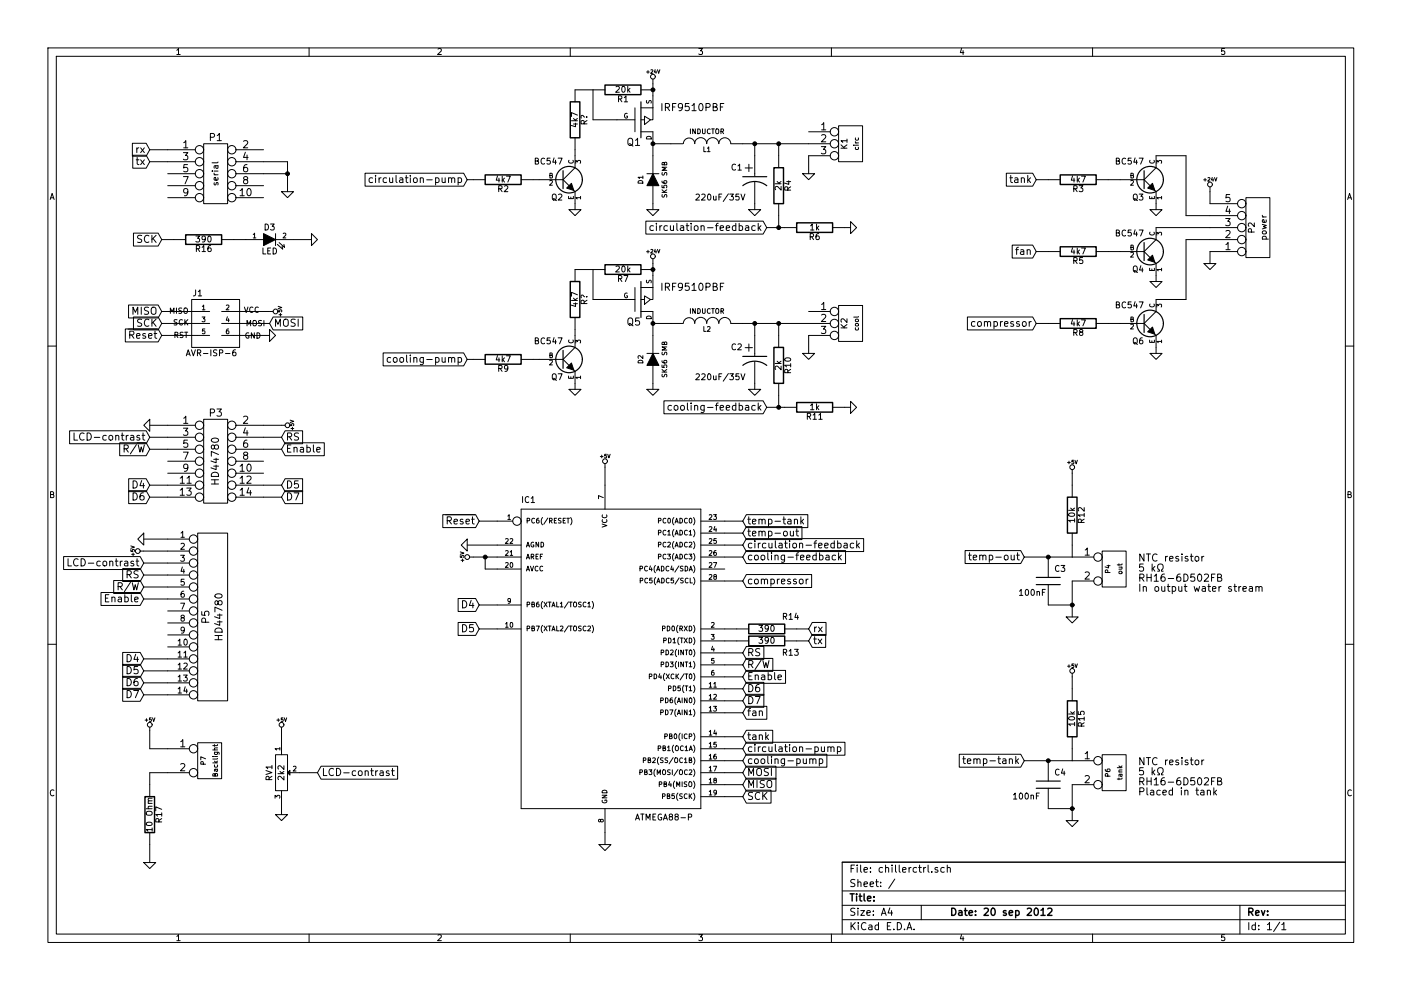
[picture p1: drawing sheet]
EESchema Schematic File Version 2  date 2012-09-20T20:00:10 CEST
LIBS:power
LIBS:device
LIBS:transistors
LIBS:conn
LIBS:linear
LIBS:regul
LIBS:74xx
LIBS:cmos4000
LIBS:adc-dac
LIBS:memory
LIBS:xilinx
LIBS:special
LIBS:microcontrollers
LIBS:dsp
LIBS:microchip
LIBS:analog_switches
LIBS:motorola
LIBS:texas
LIBS:intel
LIBS:audio
LIBS:interface
LIBS:digital-audio
LIBS:philips
LIBS:display
LIBS:cypress
LIBS:siliconi
LIBS:opto
LIBS:atmel
LIBS:contrib
LIBS:valves
EELAYER 25  0
EELAYER END
$Descr A4 11700 8267
encoding utf-8
Sheet 1 1
Title ""
Date "20 sep 2012"
Rev ""
Comp ""
Comment1 ""
Comment2 ""
Comment3 ""
Comment4 ""
$EndDescr
Wire Wire Line
	4800 1250 4800 1300
Wire Wire Line
	4800 750  4950 750 
Wire Wire Line
	4800 2250 4950 2250
Wire Wire Line
	7100 3400 7050 3400
Wire Wire Line
	2250 2800 1950 2800
Wire Wire Line
	1400 3550 1250 3550
Connection ~ 5450 2700
Connection ~ 5450 1200
Connection ~ 5450 750 
Connection ~ 5450 2250
Wire Wire Line
	3900 4550 4150 4550
Wire Wire Line
	6200 6250 6050 6250
Connection ~ 6500 3400
Wire Wire Line
	6550 3400 6400 3400
Wire Wire Line
	6500 2700 6500 2800
Wire Wire Line
	6500 3300 6500 3400
Wire Wire Line
	6550 1900 6400 1900
Wire Wire Line
	6500 1800 6500 1900
Wire Wire Line
	6200 4650 6050 4650
Wire Wire Line
	6200 5950 6050 5950
Wire Wire Line
	6650 5350 6750 5350
Connection ~ 6300 1200
Wire Wire Line
	6300 1300 6300 1200
Wire Wire Line
	6750 1450 6750 1300
Wire Wire Line
	5450 1750 5450 1700
Wire Wire Line
	5600 1200 5450 1200
Wire Wire Line
	6050 4450 6200 4450
Connection ~ 8950 6750
Wire Wire Line
	8950 6550 8950 6850
Wire Wire Line
	8950 5650 8950 5750
Wire Wire Line
	8950 6250 8950 6350
Wire Wire Line
	8750 6750 8950 6750
Wire Wire Line
	8950 6350 8550 6350
Connection ~ 8750 6350
Connection ~ 8750 4650
Wire Wire Line
	8550 4650 8950 4650
Wire Wire Line
	8750 5050 8950 5050
Wire Wire Line
	9650 1300 9900 1300
Wire Wire Line
	9900 1300 9900 1800
Wire Wire Line
	9900 1800 10100 1800
Wire Wire Line
	10100 1700 10100 1600
Wire Wire Line
	9250 1500 9350 1500
Connection ~ 2400 1450
Wire Wire Line
	2200 1450 2400 1450
Wire Wire Line
	1250 1350 1400 1350
Wire Wire Line
	1200 5800 1400 5800
Wire Wire Line
	1400 5600 1200 5600
Wire Wire Line
	1400 5000 1200 5000
Wire Wire Line
	1400 4800 1200 4800
Wire Wire Line
	1200 4600 1400 4600
Wire Wire Line
	2350 6700 2350 6800
Wire Wire Line
	6050 5250 6150 5250
Wire Wire Line
	1350 2700 1650 2700
Wire Wire Line
	2250 2700 1950 2700
Wire Wire Line
	6150 5350 6050 5350
Wire Wire Line
	4150 5050 4000 5050
Wire Wire Line
	6200 5850 6050 5850
Wire Wire Line
	6200 5450 6050 5450
Wire Wire Line
	6200 5650 6050 5650
Wire Wire Line
	5050 7050 5050 6950
Wire Wire Line
	6200 6550 6050 6550
Wire Wire Line
	4000 4350 4150 4350
Connection ~ 4050 4650
Wire Wire Line
	5050 3900 5050 4050
Wire Wire Line
	1400 4050 1250 4050
Wire Wire Line
	2350 4150 2200 4150
Wire Wire Line
	2350 3650 2200 3650
Wire Wire Line
	1250 6550 1250 6450
Wire Wire Line
	1250 6450 1400 6450
Wire Wire Line
	1400 6250 1250 6250
Wire Wire Line
	1250 6250 1250 6100
Wire Wire Line
	1250 7200 1250 7050
Wire Wire Line
	1400 3650 1250 3650
Wire Wire Line
	2350 3750 2200 3750
Wire Wire Line
	1250 3750 1400 3750
Wire Wire Line
	2200 4050 2350 4050
Wire Wire Line
	1250 4150 1400 4150
Wire Wire Line
	4150 4750 4050 4750
Wire Wire Line
	4050 4750 4050 4650
Wire Wire Line
	3950 4650 4150 4650
Wire Wire Line
	6200 6450 6050 6450
Wire Wire Line
	6050 6650 6200 6650
Wire Wire Line
	6050 5550 6200 5550
Wire Wire Line
	6050 5750 6200 5750
Wire Wire Line
	4000 5250 4150 5250
Wire Wire Line
	1650 2800 1350 2800
Wire Wire Line
	1650 2600 1350 2600
Wire Wire Line
	2350 6100 2350 6200
Wire Wire Line
	2650 6450 2500 6450
Wire Wire Line
	1400 4500 1200 4500
Wire Wire Line
	1200 4700 1400 4700
Wire Wire Line
	1200 4900 1400 4900
Wire Wire Line
	1200 5500 1400 5500
Wire Wire Line
	1200 5700 1400 5700
Wire Wire Line
	1250 1250 1400 1250
Wire Wire Line
	2200 1350 2400 1350
Wire Wire Line
	2400 1350 2400 1600
Wire Wire Line
	8650 1500 8750 1500
Wire Wire Line
	9650 1700 9650 1750
Wire Wire Line
	9650 2300 9650 2350
Wire Wire Line
	8650 2100 8750 2100
Wire Wire Line
	9250 2100 9350 2100
Wire Wire Line
	4450 1500 4500 1500
Wire Wire Line
	3900 1500 3950 1500
Wire Wire Line
	4800 1700 4800 1750
Wire Wire Line
	9650 2900 9650 2950
Wire Wire Line
	8650 2700 8750 2700
Wire Wire Line
	9250 2700 9350 2700
Wire Wire Line
	10100 2200 10100 2100
Wire Wire Line
	9650 1900 10100 1900
Wire Wire Line
	9650 2500 9900 2500
Wire Wire Line
	9900 2500 9900 2000
Wire Wire Line
	9900 2000 10100 2000
Wire Wire Line
	8950 4650 8950 4550
Wire Wire Line
	8950 3950 8950 4050
Wire Wire Line
	8950 4850 8950 5150
Connection ~ 8950 5050
Wire Wire Line
	6200 4350 6050 4350
Wire Wire Line
	6200 4550 6050 4550
Wire Wire Line
	6300 1750 6300 1700
Wire Wire Line
	5450 1200 5450 1300
Wire Wire Line
	5450 800  5450 700 
Wire Wire Line
	6750 1200 6200 1200
Wire Wire Line
	6750 2700 6200 2700
Wire Wire Line
	5450 2300 5450 2200
Wire Wire Line
	5450 2800 5450 2700
Wire Wire Line
	6300 3250 6300 3200
Wire Wire Line
	4800 3200 4800 3250
Wire Wire Line
	3900 3000 3950 3000
Wire Wire Line
	4450 3000 4500 3000
Wire Wire Line
	5450 2700 5600 2700
Wire Wire Line
	5450 3250 5450 3200
Wire Wire Line
	6750 2950 6750 2800
Wire Wire Line
	6300 2700 6300 2800
Connection ~ 6300 2700
Wire Wire Line
	6750 5250 6650 5250
Wire Wire Line
	6200 6150 6050 6150
Wire Wire Line
	6200 4850 6050 4850
Wire Wire Line
	6500 1300 6500 1200
Connection ~ 6500 1200
Connection ~ 6500 1900
Wire Wire Line
	6050 6350 6200 6350
Wire Wire Line
	2450 2000 2600 2000
Wire Wire Line
	2050 2000 1950 2000
Connection ~ 6500 2700
Wire Wire Line
	1350 2000 1450 2000
Wire Wire Line
	2350 3550 2200 3550
Wire Wire Line
	1950 2600 2250 2600
Wire Wire Line
	7100 1900 7050 1900
Wire Wire Line
	5150 2500 4950 2500
Wire Wire Line
	4950 2500 4950 2250
Wire Wire Line
	4950 750  4950 1000
Wire Wire Line
	4950 1000 5150 1000
Wire Wire Line
	4800 2750 4800 2800
$Comp
L R R?
U 1 1
P 4800 1000
F 0 "R?" V 4880 1000 50  0000 C CNN
F 1 "4k7" V 4800 1000 50  0000 C CNN
	1    4800 1000
	1    0    0    -1  
$EndComp
$Comp
L R R?
U 1 1
P 4800 2500
F 0 "R?" V 4880 2500 50  0000 C CNN
F 1 "4k7" V 4800 2500 50  0000 C CNN
	1    4800 2500
	1    0    0    -1  
$EndComp
Text GLabel 6400 3400 0    60   Input ~ 0
cooling-feedback
Text Notes 9500 6400 0    60   ~ 0
NTC resistor\n5 kΩ\nRH16-6D502FB\nPlaced in tank
Text Notes 9500 4700 0    60   ~ 0
NTC resistor\n5 kΩ\nRH16-6D502FB\nIn output water stream
Text GLabel 1350 2000 0    60   Input ~ 0
SCK
$Comp
L R R10
U 1 1
P 6500 3050
F 0 "R10" V 6580 3050 50  0000 C CNN
F 1 "2k" V 6500 3050 50  0000 C CNN
	1    6500 3050
	1    0    0    -1  
$EndComp
$Comp
L R R11
U 1 1
P 6800 3400
F 0 "R11" V 6880 3400 50  0000 C CNN
F 1 "1k" V 6800 3400 50  0000 C CNN
	1    6800 3400
	0    1    1    0   
$EndComp
$Comp
L GND #PWR23
U 1 1
P 7100 3400
F 0 "#PWR23" H 7100 3400 30  0001 C CNN
F 1 "GND" H 7100 3330 30  0001 C CNN
	1    7100 3400
	0    -1   -1   0   
$EndComp
$Comp
L GND #PWR12
U 1 1
P 7100 1900
F 0 "#PWR12" H 7100 1900 30  0001 C CNN
F 1 "GND" H 7100 1830 30  0001 C CNN
	1    7100 1900
	0    -1   -1   0   
$EndComp
$Comp
L R R6
U 1 1
P 6800 1900
F 0 "R6" V 6880 1900 50  0000 C CNN
F 1 "1k" V 6800 1900 50  0000 C CNN
	1    6800 1900
	0    1    1    0   
$EndComp
$Comp
L R R4
U 1 1
P 6500 1550
F 0 "R4" V 6580 1550 50  0000 C CNN
F 1 "2k" V 6500 1550 50  0000 C CNN
	1    6500 1550
	1    0    0    -1  
$EndComp
Text GLabel 6400 1900 0    60   Input ~ 0
circulation-feedback
Text GLabel 6200 4650 2    60   Input ~ 0
cooling-feedback
Text GLabel 6200 4550 2    60   Input ~ 0
circulation-feedback
$Comp
L R R14
U 1 1
P 6400 5350
F 0 "R14" V 6200 5550 50  0000 C CNN
F 1 "390" V 6400 5350 50  0000 C CNN
	1    6400 5350
	0    1    1    0   
$EndComp
$Comp
L R R13
U 1 1
P 6400 5250
F 0 "R13" V 6600 5450 50  0000 C CNN
F 1 "390" V 6400 5250 50  0000 C CNN
	1    6400 5250
	0    1    1    0   
$EndComp
Text GLabel 6200 6250 2    60   Input ~ 0
circulation-pump
Text GLabel 6200 6350 2    60   Input ~ 0
cooling-pump
$Comp
L NPN Q7
U 1 1
P 4700 3000
F 0 "Q7" H 4700 2850 50  0000 R CNN
F 1 "BC547" H 4700 3150 50  0000 R CNN
	1    4700 3000
	1    0    0    -1  
$EndComp
$Comp
L R R9
U 1 1
P 4200 3000
F 0 "R9" V 4280 3000 50  0000 C CNN
F 1 "4k7" V 4200 3000 50  0000 C CNN
	1    4200 3000
	0    1    1    0   
$EndComp
$Comp
L GND #PWR16
U 1 1
P 4800 3250
F 0 "#PWR16" H 4800 3250 30  0001 C CNN
F 1 "GND" H 4800 3180 30  0001 C CNN
	1    4800 3250
	1    0    0    -1  
$EndComp
Text GLabel 3900 3000 0    60   Input ~ 0
cooling-pump
$Comp
L INDUCTOR L2
U 1 1
P 5900 2700
F 0 "L2" V 5850 2700 40  0000 C CNN
F 1 "INDUCTOR" V 6000 2700 40  0000 C CNN
	1    5900 2700
	0    -1   -1   0   
$EndComp
$Comp
L CP1 C2
U 1 1
P 6300 3000
F 0 "C2" H 6100 3100 50  0000 L CNN
F 1 "220uF/35V" H 5800 2850 50  0000 L CNN
	1    6300 3000
	1    0    0    -1  
$EndComp
$Comp
L GND #PWR18
U 1 1
P 6300 3250
F 0 "#PWR18" H 6300 3250 30  0001 C CNN
F 1 "GND" H 6300 3180 30  0001 C CNN
	1    6300 3250
	1    0    0    -1  
$EndComp
$Comp
L DIODE D2
U 1 1
P 5450 3000
F 0 "D2" H 5450 3100 40  0000 C CNN
F 1 "SK56 SMB" H 5450 2900 40  0000 C CNN
	1    5450 3000
	0    -1   -1   0   
$EndComp
$Comp
L GND #PWR17
U 1 1
P 5450 3250
F 0 "#PWR17" H 5450 3250 30  0001 C CNN
F 1 "GND" H 5450 3180 30  0001 C CNN
	1    5450 3250
	1    0    0    -1  
$EndComp
$Comp
L +24V #PWR9
U 1 1
P 5450 2200
F 0 "#PWR9" H 5450 2150 20  0001 C CNN
F 1 "+24V" H 5450 2300 30  0000 C CNN
	1    5450 2200
	1    0    0    -1  
$EndComp
$Comp
L R R7
U 1 1
P 5200 2250
F 0 "R7" V 5280 2250 50  0000 C CNN
F 1 "20k" V 5200 2250 50  0000 C CNN
	1    5200 2250
	0    1    1    0   
$EndComp
$Comp
L CONN_3 K2
U 1 1
P 7100 2700
F 0 "K2" V 7050 2700 50  0000 C CNN
F 1 "cool" V 7150 2700 40  0000 C CNN
	1    7100 2700
	1    0    0    -1  
$EndComp
$Comp
L GND #PWR14
U 1 1
P 6750 2950
F 0 "#PWR14" H 6750 2950 30  0001 C CNN
F 1 "GND" H 6750 2880 30  0001 C CNN
	1    6750 2950
	1    0    0    -1  
$EndComp
$Comp
L MOSFET_P Q5
U 1 1
P 5350 2500
F 0 "Q5" H 5350 2690 60  0000 R CNN
F 1 "IRF9510PBF" H 6050 2400 60  0000 R CNN
	1    5350 2500
	1    0    0    1   
$EndComp
$Comp
L MOSFET_P Q1
U 1 1
P 5350 1000
F 0 "Q1" H 5350 1190 60  0000 R CNN
F 1 "IRF9510PBF" H 6050 900 60  0000 R CNN
	1    5350 1000
	1    0    0    1   
$EndComp
$Comp
L GND #PWR2
U 1 1
P 6750 1450
F 0 "#PWR2" H 6750 1450 30  0001 C CNN
F 1 "GND" H 6750 1380 30  0001 C CNN
	1    6750 1450
	1    0    0    -1  
$EndComp
$Comp
L CONN_3 K1
U 1 1
P 7100 1200
F 0 "K1" V 7050 1200 50  0000 C CNN
F 1 "circ" V 7150 1200 40  0000 C CNN
	1    7100 1200
	1    0    0    -1  
$EndComp
$Comp
L R R1
U 1 1
P 5200 750
F 0 "R1" V 5280 750 50  0000 C CNN
F 1 "20k" V 5200 750 50  0000 C CNN
	1    5200 750 
	0    1    1    0   
$EndComp
$Comp
L +24V #PWR1
U 1 1
P 5450 700
F 0 "#PWR1" H 5450 650 20  0001 C CNN
F 1 "+24V" H 5450 800 30  0000 C CNN
	1    5450 700 
	1    0    0    -1  
$EndComp
$Comp
L GND #PWR5
U 1 1
P 5450 1750
F 0 "#PWR5" H 5450 1750 30  0001 C CNN
F 1 "GND" H 5450 1680 30  0001 C CNN
	1    5450 1750
	1    0    0    -1  
$EndComp
$Comp
L DIODE D1
U 1 1
P 5450 1500
F 0 "D1" H 5450 1600 40  0000 C CNN
F 1 "SK56 SMB" H 5450 1400 40  0000 C CNN
	1    5450 1500
	0    -1   -1   0   
$EndComp
$Comp
L GND #PWR6
U 1 1
P 6300 1750
F 0 "#PWR6" H 6300 1750 30  0001 C CNN
F 1 "GND" H 6300 1680 30  0001 C CNN
	1    6300 1750
	1    0    0    -1  
$EndComp
$Comp
L CP1 C1
U 1 1
P 6300 1500
F 0 "C1" H 6100 1600 50  0000 L CNN
F 1 "220uF/35V" H 5800 1350 50  0000 L CNN
	1    6300 1500
	1    0    0    -1  
$EndComp
$Comp
L INDUCTOR L1
U 1 1
P 5900 1200
F 0 "L1" V 5850 1200 40  0000 C CNN
F 1 "INDUCTOR" V 6000 1200 40  0000 C CNN
	1    5900 1200
	0    -1   -1   0   
$EndComp
Text GLabel 6200 6150 2    60   Input ~ 0
tank
Text GLabel 6200 5950 2    60   Input ~ 0
fan
Text GLabel 6200 4850 2    60   Input ~ 0
compressor
Text GLabel 6200 4450 2    60   Input ~ 0
temp-out
Text GLabel 6200 4350 2    60   Input ~ 0
temp-tank
$Comp
L GND #PWR33
U 1 1
P 8950 6850
F 0 "#PWR33" H 8950 6850 30  0001 C CNN
F 1 "GND" H 8950 6780 30  0001 C CNN
	1    8950 6850
	1    0    0    -1  
$EndComp
$Comp
L +5V #PWR30
U 1 1
P 8950 5650
F 0 "#PWR30" H 8950 5740 20  0001 C CNN
F 1 "+5V" H 8950 5740 30  0000 C CNN
	1    8950 5650
	1    0    0    -1  
$EndComp
$Comp
L R R15
U 1 1
P 8950 6000
F 0 "R15" V 9030 6000 50  0000 C CNN
F 1 "10k" V 8950 6000 50  0000 C CNN
	1    8950 6000
	1    0    0    -1  
$EndComp
$Comp
L CONN_2 P6
U 1 1
P 9300 6450
F 0 "P6" V 9250 6450 40  0000 C CNN
F 1 "tank" V 9350 6450 40  0000 C CNN
	1    9300 6450
	1    0    0    -1  
$EndComp
$Comp
L C C4
U 1 1
P 8750 6550
F 0 "C4" H 8800 6650 50  0000 L CNN
F 1 "100nF" H 8450 6450 50  0000 L CNN
	1    8750 6550
	1    0    0    -1  
$EndComp
$Comp
L C C3
U 1 1
P 8750 4850
F 0 "C3" H 8800 4950 50  0000 L CNN
F 1 "100nF" H 8500 4750 50  0000 L CNN
	1    8750 4850
	1    0    0    -1  
$EndComp
$Comp
L CONN_2 P4
U 1 1
P 9300 4750
F 0 "P4" V 9250 4750 40  0000 C CNN
F 1 "out" V 9350 4750 40  0000 C CNN
	1    9300 4750
	1    0    0    -1  
$EndComp
$Comp
L R R12
U 1 1
P 8950 4300
F 0 "R12" V 9030 4300 50  0000 C CNN
F 1 "10k" V 8950 4300 50  0000 C CNN
	1    8950 4300
	1    0    0    -1  
$EndComp
$Comp
L +5V #PWR24
U 1 1
P 8950 3950
F 0 "#PWR24" H 8950 4040 20  0001 C CNN
F 1 "+5V" H 8950 4040 30  0000 C CNN
	1    8950 3950
	1    0    0    -1  
$EndComp
$Comp
L GND #PWR29
U 1 1
P 8950 5150
F 0 "#PWR29" H 8950 5150 30  0001 C CNN
F 1 "GND" H 8950 5080 30  0001 C CNN
	1    8950 5150
	1    0    0    -1  
$EndComp
Text GLabel 8550 4650 0    60   Input ~ 0
temp-out
Text GLabel 8550 6350 0    60   Input ~ 0
temp-tank
$Comp
L GND #PWR10
U 1 1
P 10100 2200
F 0 "#PWR10" H 10100 2200 30  0001 C CNN
F 1 "GND" H 10100 2130 30  0001 C CNN
	1    10100 2200
	1    0    0    -1  
$EndComp
$Comp
L +24V #PWR3
U 1 1
P 10100 1600
F 0 "#PWR3" H 10100 1550 20  0001 C CNN
F 1 "+24V" H 10100 1700 30  0000 C CNN
	1    10100 1600
	1    0    0    -1  
$EndComp
$Comp
L CONN_5 P2
U 1 1
P 10500 1900
F 0 "P2" V 10450 1900 50  0000 C CNN
F 1 "power" V 10550 1900 50  0000 C CNN
	1    10500 1900
	1    0    0    1   
$EndComp
$Comp
L NPN Q6
U 1 1
P 9550 2700
F 0 "Q6" H 9550 2550 50  0000 R CNN
F 1 "BC547" H 9550 2850 50  0000 R CNN
	1    9550 2700
	1    0    0    -1  
$EndComp
$Comp
L R R8
U 1 1
P 9000 2700
F 0 "R8" V 9080 2700 50  0000 C CNN
F 1 "4k7" V 9000 2700 50  0000 C CNN
	1    9000 2700
	0    1    1    0   
$EndComp
$Comp
L GND #PWR15
U 1 1
P 9650 2950
F 0 "#PWR15" H 9650 2950 30  0001 C CNN
F 1 "GND" H 9650 2880 30  0001 C CNN
	1    9650 2950
	1    0    0    -1  
$EndComp
Text GLabel 8650 2700 0    60   Input ~ 0
compressor
Text GLabel 3900 1500 0    60   Input ~ 0
circulation-pump
$Comp
L GND #PWR4
U 1 1
P 4800 1750
F 0 "#PWR4" H 4800 1750 30  0001 C CNN
F 1 "GND" H 4800 1680 30  0001 C CNN
	1    4800 1750
	1    0    0    -1  
$EndComp
$Comp
L R R2
U 1 1
P 4200 1500
F 0 "R2" V 4280 1500 50  0000 C CNN
F 1 "4k7" V 4200 1500 50  0000 C CNN
	1    4200 1500
	0    1    1    0   
$EndComp
$Comp
L NPN Q2
U 1 1
P 4700 1500
F 0 "Q2" H 4700 1350 50  0000 R CNN
F 1 "BC547" H 4700 1650 50  0000 R CNN
	1    4700 1500
	1    0    0    -1  
$EndComp
$Comp
L NPN Q4
U 1 1
P 9550 2100
F 0 "Q4" H 9550 1950 50  0000 R CNN
F 1 "BC547" H 9550 2250 50  0000 R CNN
	1    9550 2100
	1    0    0    -1  
$EndComp
$Comp
L R R5
U 1 1
P 9000 2100
F 0 "R5" V 9080 2100 50  0000 C CNN
F 1 "4k7" V 9000 2100 50  0000 C CNN
	1    9000 2100
	0    1    1    0   
$EndComp
$Comp
L GND #PWR11
U 1 1
P 9650 2350
F 0 "#PWR11" H 9650 2350 30  0001 C CNN
F 1 "GND" H 9650 2280 30  0001 C CNN
	1    9650 2350
	1    0    0    -1  
$EndComp
Text GLabel 8650 2100 0    60   Input ~ 0
fan
Text GLabel 8650 1500 0    60   Input ~ 0
tank
$Comp
L GND #PWR7
U 1 1
P 9650 1750
F 0 "#PWR7" H 9650 1750 30  0001 C CNN
F 1 "GND" H 9650 1680 30  0001 C CNN
	1    9650 1750
	1    0    0    -1  
$EndComp
$Comp
L R R3
U 1 1
P 9000 1500
F 0 "R3" V 9080 1500 50  0000 C CNN
F 1 "4k7" V 9000 1500 50  0000 C CNN
	1    9000 1500
	0    1    1    0   
$EndComp
$Comp
L NPN Q3
U 1 1
P 9550 1500
F 0 "Q3" H 9550 1350 50  0000 R CNN
F 1 "BC547" H 9550 1650 50  0000 R CNN
	1    9550 1500
	1    0    0    -1  
$EndComp
$Comp
L GND #PWR8
U 1 1
P 2400 1600
F 0 "#PWR8" H 2400 1600 30  0001 C CNN
F 1 "GND" H 2400 1530 30  0001 C CNN
	1    2400 1600
	1    0    0    -1  
$EndComp
Text GLabel 1250 1350 0    60   Input ~ 0
tx
Text GLabel 1250 1250 0    60   Input ~ 0
rx
$Comp
L CONN_5X2 P1
U 1 1
P 1800 1450
F 0 "P1" H 1800 1750 60  0000 C CNN
F 1 "serial" V 1800 1450 50  0000 C CNN
	1    1800 1450
	1    0    0    -1  
$EndComp
Text GLabel 1200 4900 0    60   Input ~ 0
R/~W
Text GLabel 1200 5500 0    60   Input ~ 0
D4
Text GLabel 1200 5700 0    60   Input ~ 0
D6
Text GLabel 1200 4700 0    60   Input ~ 0
LCD-contrast
Text GLabel 1200 4800 0    60   Input ~ 0
RS
Text GLabel 1200 5000 0    60   Input ~ 0
Enable
Text GLabel 1200 5600 0    60   Input ~ 0
D5
Text GLabel 1200 5800 0    60   Input ~ 0
D7
$Comp
L +5V #PWR28
U 1 1
P 1200 4600
F 0 "#PWR28" H 1200 4690 20  0001 C CNN
F 1 "+5V" H 1200 4690 30  0000 C CNN
	1    1200 4600
	0    -1   -1   0   
$EndComp
$Comp
L GND #PWR27
U 1 1
P 1200 4500
F 0 "#PWR27" H 1200 4500 30  0001 C CNN
F 1 "GND" H 1200 4430 30  0001 C CNN
	1    1200 4500
	0    1    1    0   
$EndComp
$Comp
L CONN_14 P5
U 1 1
P 1750 5150
F 0 "P5" V 1720 5150 60  0000 C CNN
F 1 "HD44780" V 1830 5150 60  0000 C CNN
	1    1750 5150
	1    0    0    -1  
$EndComp
Text GLabel 1250 3650 0    60   Input ~ 0
LCD-contrast
Text GLabel 2650 6450 2    60   Input ~ 0
LCD-contrast
$Comp
L +5V #PWR31
U 1 1
P 2350 6100
F 0 "#PWR31" H 2350 6190 20  0001 C CNN
F 1 "+5V" H 2350 6190 30  0000 C CNN
	1    2350 6100
	1    0    0    -1  
$EndComp
$Comp
L GND #PWR36
U 1 1
P 2350 6800
F 0 "#PWR36" H 2350 6800 30  0001 C CNN
F 1 "GND" H 2350 6730 30  0001 C CNN
	1    2350 6800
	1    0    0    -1  
$EndComp
Text GLabel 6750 5250 2    60   Input ~ 0
rx
Text GLabel 2250 2700 2    60   Input ~ 0
MOSI
$Comp
L GND #PWR19
U 1 1
P 2250 2800
F 0 "#PWR19" H 2250 2800 30  0001 C CNN
F 1 "GND" H 2250 2730 30  0001 C CNN
	1    2250 2800
	0    -1   -1   0   
$EndComp
$Comp
L +5V #PWR13
U 1 1
P 2250 2600
F 0 "#PWR13" H 2250 2690 20  0001 C CNN
F 1 "+5V" H 2250 2690 30  0000 C CNN
	1    2250 2600
	0    1    1    0   
$EndComp
Text GLabel 1350 2800 0    60   Input ~ 0
~Reset
Text GLabel 1350 2700 0    60   Input ~ 0
SCK
Text GLabel 1350 2600 0    60   Input ~ 0
MISO
$Comp
L AVR-ISP-6 J1
U 1 1
P 1800 2700
F 0 "J1" H 1650 2950 50  0000 C CNN
F 1 "AVR-ISP-6" H 1550 2425 50  0000 L BNN
F 2 "AVR-ISP-6" V 1300 2700 50  0001 C CNN
	1    1800 2700
	1    0    0    -1  
$EndComp
$Comp
L GND #PWR35
U 1 1
P 2600 2000
F 0 "#PWR35" H 2600 2000 30  0001 C CNN
F 1 "GND" H 2600 1930 30  0001 C CNN
	1    2600 2000
	0    -1   -1   0   
$EndComp
$Comp
L LED D3
U 1 1
P 2250 2000
F 0 "D3" H 2250 2100 50  0000 C CNN
F 1 "LED" H 2250 1900 50  0000 C CNN
	1    2250 2000
	1    0    0    -1  
$EndComp
$Comp
L R R16
U 1 1
P 1700 2000
F 0 "R16" V 1780 2000 50  0000 C CNN
F 1 "390" V 1700 2000 50  0000 C CNN
	1    1700 2000
	0    1    1    0   
$EndComp
Text GLabel 6750 5350 2    60   Input ~ 0
tx
Text GLabel 6200 5850 2    60   Input ~ 0
D7
Text GLabel 6200 5750 2    60   Input ~ 0
D6
Text GLabel 4000 5250 0    60   Input ~ 0
D5
Text GLabel 4000 5050 0    60   Input ~ 0
D4
Text GLabel 6200 5650 2    60   Input ~ 0
Enable
Text GLabel 6200 5550 2    60   Input ~ 0
R/~W
Text GLabel 6200 5450 2    60   Input ~ 0
RS
$Comp
L GND #PWR34
U 1 1
P 5050 7050
F 0 "#PWR34" H 5050 7050 30  0001 C CNN
F 1 "GND" H 5050 6980 30  0001 C CNN
	1    5050 7050
	1    0    0    -1  
$EndComp
Text GLabel 6200 6450 2    60   Input ~ 0
MOSI
Text GLabel 6200 6550 2    60   Input ~ 0
MISO
Text GLabel 6200 6650 2    60   Input ~ 0
SCK
Text GLabel 4000 4350 0    60   Input ~ 0
~Reset
$Comp
L GND #PWR25
U 1 1
P 3900 4550
F 0 "#PWR25" H 3900 4550 30  0001 C CNN
F 1 "GND" H 3900 4480 30  0001 C CNN
	1    3900 4550
	0    1    1    0   
$EndComp
$Comp
L +5V #PWR26
U 1 1
P 3950 4650
F 0 "#PWR26" H 3950 4740 20  0001 C CNN
F 1 "+5V" H 3950 4740 30  0000 C CNN
	1    3950 4650
	0    -1   -1   0   
$EndComp
$Comp
L +5V #PWR22
U 1 1
P 5050 3900
F 0 "#PWR22" H 5050 3990 20  0001 C CNN
F 1 "+5V" H 5050 3990 30  0000 C CNN
	1    5050 3900
	1    0    0    -1  
$EndComp
$Comp
L ATMEGA8-P IC1
U 1 1
P 5050 5450
F 0 "IC1" H 4350 6700 50  0000 L BNN
F 1 "ATMEGA88-P" H 5300 4050 50  0000 L BNN
F 2 "DIL28" H 5550 3975 50  0001 C CNN
	1    5050 5450
	1    0    0    -1  
$EndComp
Text GLabel 2350 4150 2    60   Input ~ 0
D7
Text GLabel 1250 4150 0    60   Input ~ 0
D6
Text GLabel 2350 4050 2    60   Input ~ 0
D5
Text GLabel 1250 4050 0    60   Input ~ 0
D4
Text GLabel 1250 3750 0    60   Input ~ 0
R/~W
Text GLabel 2350 3750 2    60   Input ~ 0
Enable
Text GLabel 2350 3650 2    60   Input ~ 0
RS
$Comp
L GND #PWR20
U 1 1
P 1250 3550
F 0 "#PWR20" H 1250 3550 30  0001 C CNN
F 1 "GND" H 1250 3480 30  0001 C CNN
	1    1250 3550
	0    1    1    0   
$EndComp
$Comp
L +5V #PWR21
U 1 1
P 2350 3550
F 0 "#PWR21" H 2350 3640 20  0001 C CNN
F 1 "+5V" H 2350 3640 30  0000 C CNN
	1    2350 3550
	0    1    1    0   
$EndComp
$Comp
L POT RV1
U 1 1
P 2350 6450
F 0 "RV1" H 2350 6350 50  0000 C CNN
F 1 "2k2" H 2350 6450 50  0000 C CNN
	1    2350 6450
	0    1    1    0   
$EndComp
$Comp
L +5V #PWR32
U 1 1
P 1250 6100
F 0 "#PWR32" H 1250 6190 20  0001 C CNN
F 1 "+5V" H 1250 6190 30  0000 C CNN
	1    1250 6100
	1    0    0    -1  
$EndComp
$Comp
L GND #PWR37
U 1 1
P 1250 7200
F 0 "#PWR37" H 1250 7200 30  0001 C CNN
F 1 "GND" H 1250 7130 30  0001 C CNN
	1    1250 7200
	1    0    0    -1  
$EndComp
$Comp
L R R17
U 1 1
P 1250 6800
F 0 "R17" V 1330 6800 50  0000 C CNN
F 1 "10 Ohm" V 1250 6800 50  0000 C CNN
	1    1250 6800
	1    0    0    -1  
$EndComp
$Comp
L CONN_7X2 P3
U 1 1
P 1800 3850
F 0 "P3" H 1800 4250 60  0000 C CNN
F 1 "HD44780" V 1800 3850 60  0000 C CNN
	1    1800 3850
	1    0    0    -1  
$EndComp
$Comp
L CONN_2 P7
U 1 1
P 1750 6350
F 0 "P7" V 1700 6350 40  0000 C CNN
F 1 "Backlight" V 1800 6350 40  0000 C CNN
	1    1750 6350
	1    0    0    -1  
$EndComp
$EndSCHEMATC
